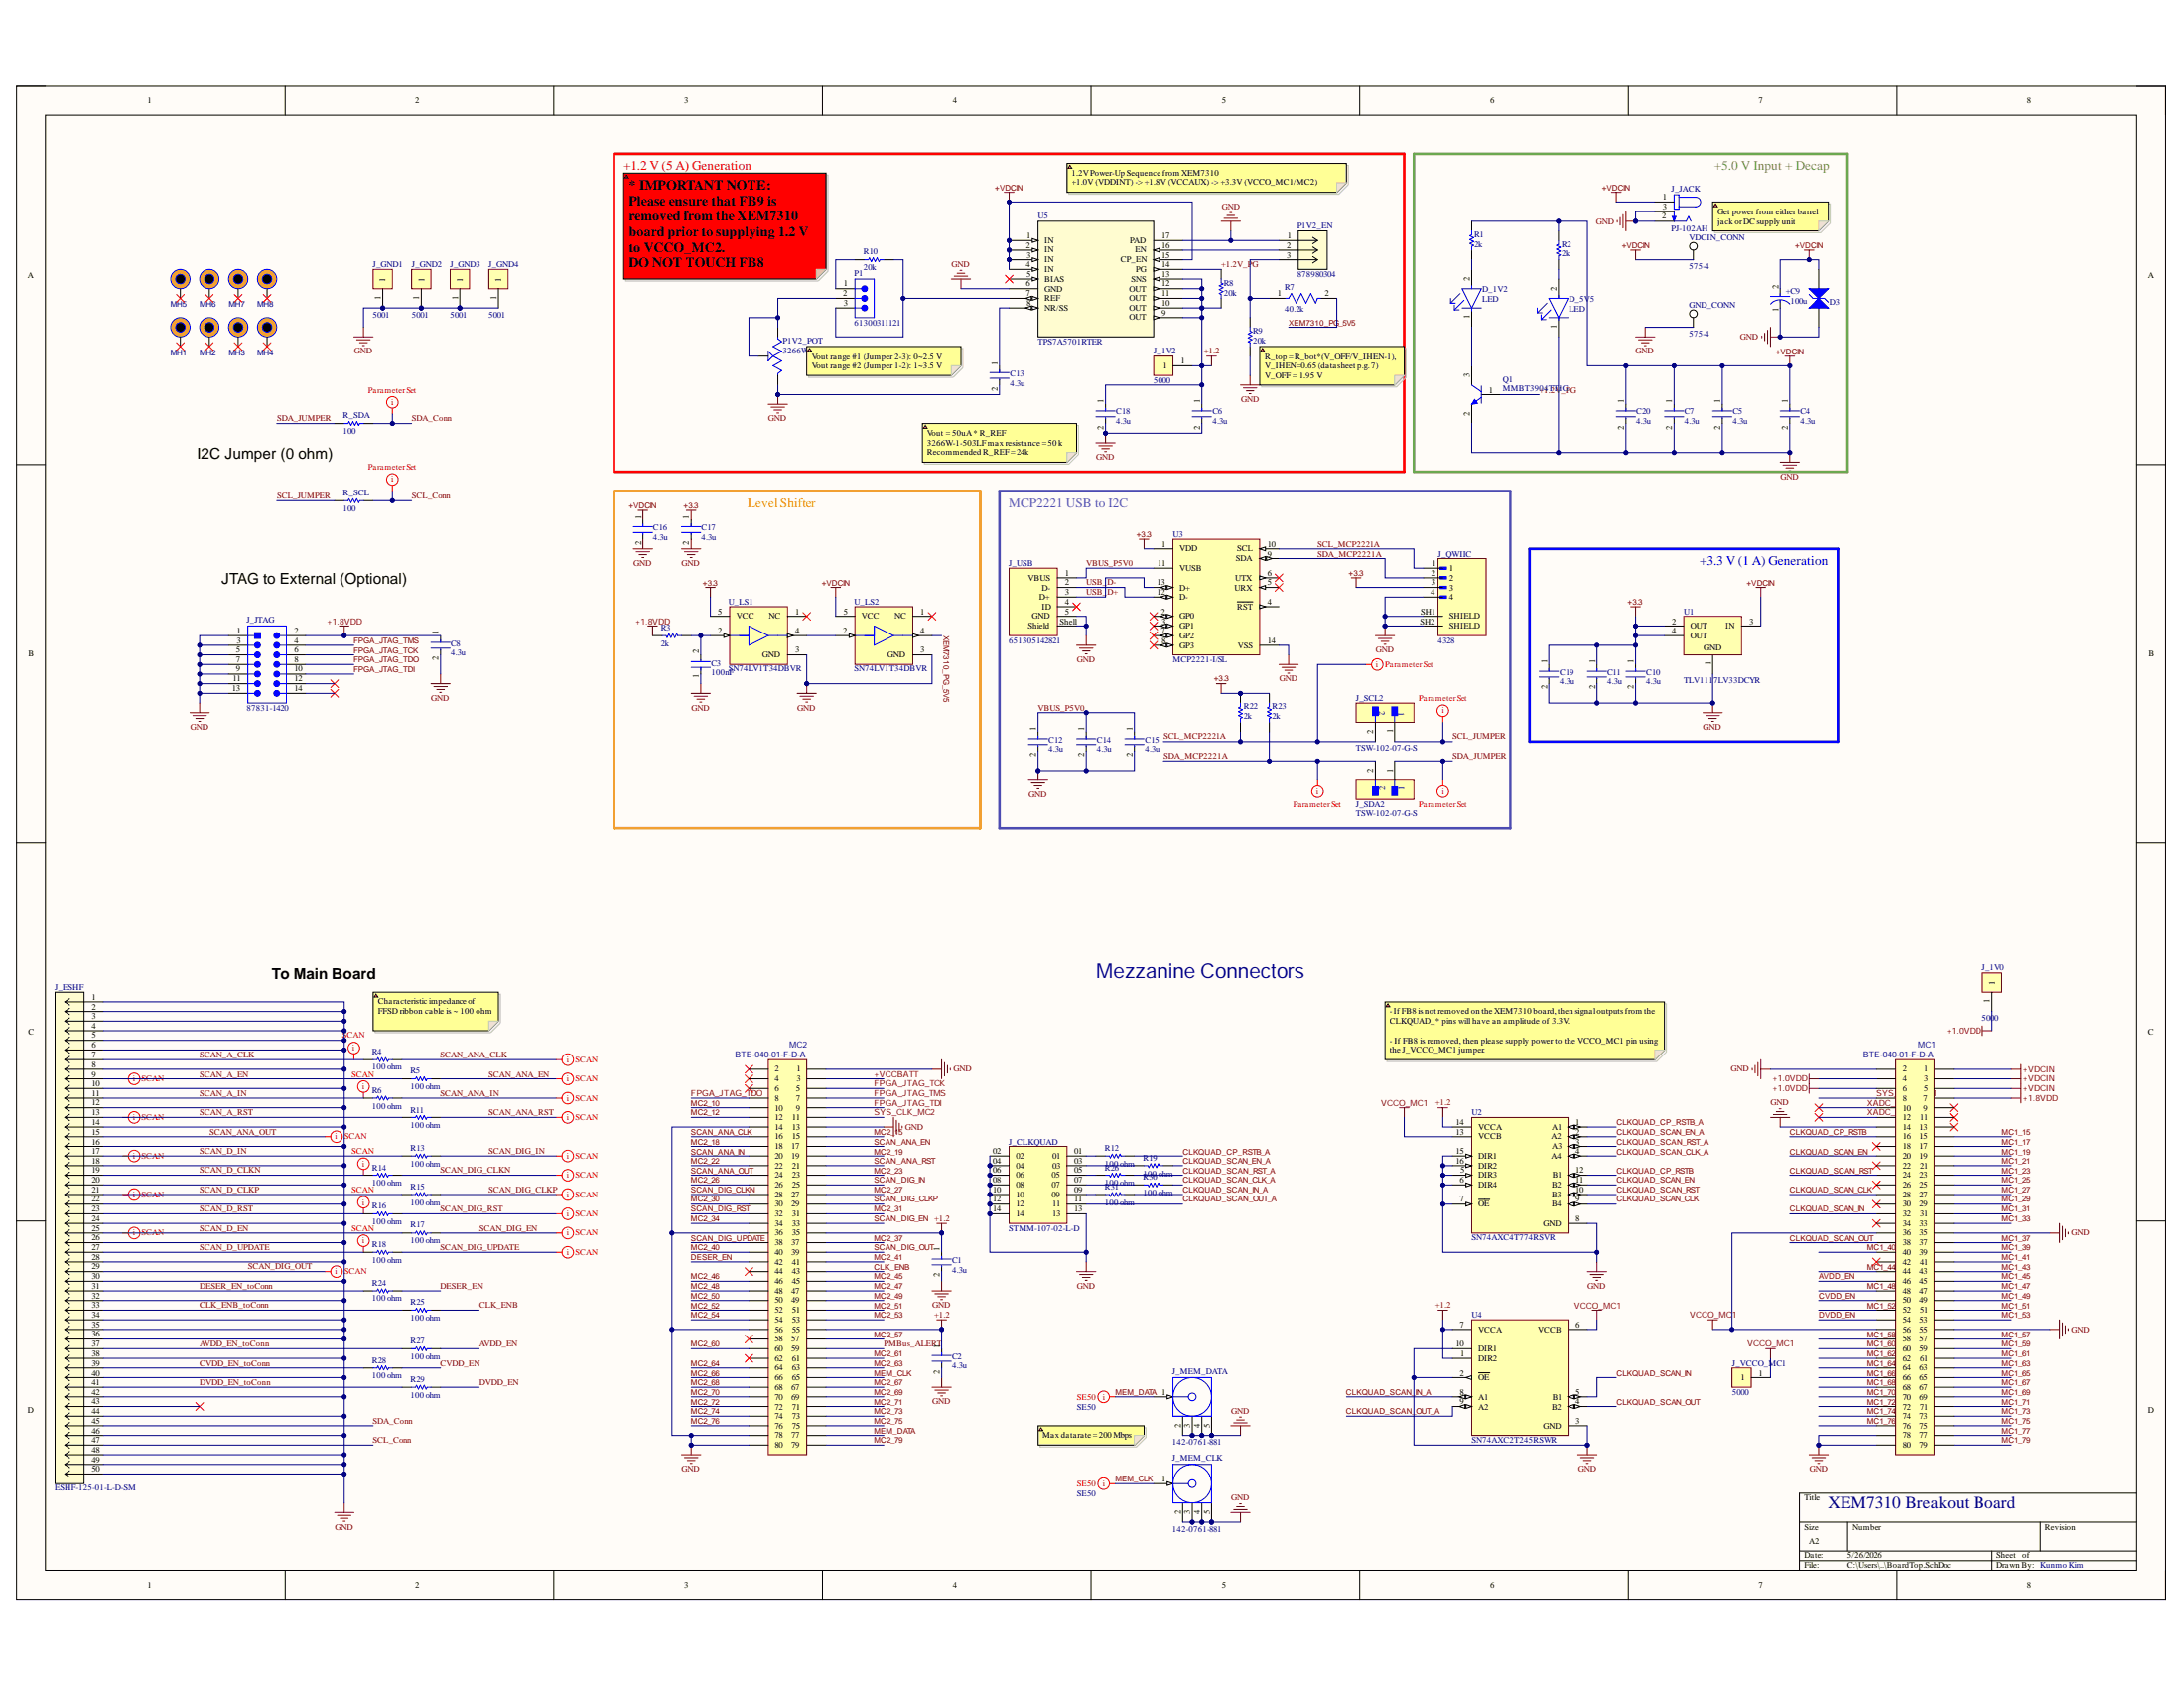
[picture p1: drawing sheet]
# Altium project FPGA_breakout_board.PrjPcb
1 sheet, 94 parts. Net scope: global (net labels, ports and power ports of the same name join across sheets).
Board file: FPGA_breakout_board_v1.PcbDoc

## Sheet BoardTop.SchDoc
size A2; SheetNumber: 1; SheetTotal: 1

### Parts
C1  4.3u  [FP-LLL1U4-0_05-IPC_C]
C2  4.3u  [FP-LLL1U4-0_05-IPC_C]
C3  100nF  [FP-0603-L_1_6_0_15-W_0_81-MFG]
C4  4.3u  [FP-LLL1U4-0_05-IPC_C]
C5  4.3u  [FP-LLL1U4-0_05-IPC_C]
C6  4.3u  [FP-LLL1U4-0_05-IPC_C]
C7  4.3u  [FP-LLL1U4-0_05-IPC_C]
C8  4.3u  [FP-LLL1U4-0_05-IPC_C]
C9  100u  [FP-CX-MFG]
C10  4.3u  [FP-LLL1U4-0_05-IPC_C]
C11  4.3u  [FP-LLL1U4-0_05-IPC_C]
C12  4.3u  [FP-LLL1U4-0_05-IPC_C]
C13  4.3u  [FP-LLL1U4-0_05-IPC_C]
C14  4.3u  [FP-LLL1U4-0_05-IPC_C]
C15  4.3u  [FP-LLL1U4-0_05-IPC_C]
C16  4.3u  [FP-LLL1U4-0_05-IPC_C]
C17  4.3u  [FP-LLL1U4-0_05-IPC_C]
C18  4.3u  [FP-LLL1U4-0_05-IPC_C]
C19  4.3u  [FP-LLL1U4-0_05-IPC_C]
C20  4.3u  [FP-LLL1U4-0_05-IPC_C]
D3  SMAJ6.0CAHE3/5A  [VISH-DO-214AC-2_L]  (value not drawn)
D_1V2  LED  [FP-LTST-C190KGKT-MFG]
D_5V5  LED  [FP-LTST-C190KGKT-MFG]
GND_CONN  575-4  [KSTN-575-4]
J_1V0  5000  [FP-5000-MFG]
J_1V2  5000  [FP-5000-MFG]
J_CLKQUAD  STMM-107-02-L-D  [SAMTEC_STMM-107-02-L-D]
J_ESHF  ESHF-125-01-L-D-SM  [CONN_ESHF-125-01-x-D-SM_SAI]
J_GND1  5001  [FP-5001-MFG]
J_GND2  5001  [FP-5001-MFG]
J_GND3  5001  [FP-5001-MFG]
J_GND4  5001  [FP-5001-MFG]
J_JACK  PJ-102AH  [CUI_PJ-102AH]
J_JTAG  87831-1420  [MOLEX-87831-1420_V]
J_MEM_CLK  142-0761-881  [EMSN-142-0761-881-5_V]
J_MEM_DATA  142-0761-881  [EMSN-142-0761-881-5_V]
J_QWIIC  4328  [ADAFRUIT_4328]
J_SCL2  TSW-102-07-G-S  [FP-TSW-102-07-G-S-MFG]
J_SDA2  TSW-102-07-G-S  [FP-TSW-102-07-G-S-MFG]
J_USB  651305142821  [651305142821]
J_VCCO_MC1  5000  [FP-5000-MFG]
MC1  BTE-040-01-F-D-A  [BTE-040]
MC2  BTE-040-01-F-D-A  [BTE-040]
MH1  MTG  [MTG-3.2/6.5-PTH]  (value not drawn)
MH2  MTG  [MTG-3.2/6.5-PTH]  (value not drawn)
MH3  MTG  [MTG-3.2/6.5-PTH]  (value not drawn)
MH4  MTG  [MTG-3.2/6.5-PTH]  (value not drawn)
MH5  MTG  [MTG-3.2/6.5-PTH]  (value not drawn)
MH6  MTG  [MTG-3.2/6.5-PTH]  (value not drawn)
MH7  MTG  [MTG-3.2/6.5-PTH]  (value not drawn)
MH8  MTG  [MTG-3.2/6.5-PTH]  (value not drawn)
P1  61300311121  [61300311121]
P1V2_EN  878980304  [CONN03_87898_M-5p84_MOL]
P1V2_POT  3266W-1-503LF  [TRIM_3266W-1-503LF]
Q1  MMBT3904TT1G  [ONSC-SC-75-3-463-01_V]
R1  2k  [RESC3216X70X50NL05T20]
R2  2k  [RESC3216X70X50NL05T20]
R3  2k  [RESC3216X70X50NL05T20]
R4  100 ohm  [RESC1005X40X25ML05T05]
R5  100 ohm  [RESC1005X40X25ML05T05]
R6  100 ohm  [RESC1005X40X25ML05T05]
R7  40.2k  [FP-ERJ3EK-IPC_C]
R8  20k  [RESC1608X55X30ML15T15]
R9  20k  [RESC1608X55X30ML15T15]
R10  20k  [RESC1608X55X30ML15T15]
R11  100 ohm  [RESC1005X40X25ML05T05]
R12  100 ohm  [RESC1005X40X25ML05T05]
R13  100 ohm  [RESC1005X40X25ML05T05]
R14  100 ohm  [RESC1005X40X25ML05T05]
R15  100 ohm  [RESC1005X40X25ML05T05]
R16  100 ohm  [RESC1005X40X25ML05T05]
R17  100 ohm  [RESC1005X40X25ML05T05]
R18  100 ohm  [RESC1005X40X25ML05T05]
R19  100 ohm  [RESC1005X40X25ML05T05]
R22  2k  [RESC3216X70X50NL05T20]
R23  2k  [RESC3216X70X50NL05T20]
R24  100 ohm  [RESC1005X40X25ML05T05]
R25  100 ohm  [RESC1005X40X25ML05T05]
R26  100 ohm  [RESC1005X40X25ML05T05]
R27  100 ohm  [RESC1005X40X25ML05T05]
R28  100 ohm  [RESC1005X40X25ML05T05]
R29  100 ohm  [RESC1005X40X25ML05T05]
R30  100 ohm  [RESC1005X40X25ML05T05]
R31  100 ohm  [RESC1005X40X25ML05T05]
R_SCL  100  [RESC1608X55X30LL15T15]
R_SDA  100  [RESC1608X55X30LL15T15]
U1  TLV1117LV33DCYR  [DCY0004A_N]
U2  SN74AXC4T774RSVR  [FP-RSV0016A-MFG]
U3  MCP2221-I/SL  [FP-C04-065-SL-IPC_A]
U4  SN74AXC2T245RSWR  [FP-RSW0010A-MFG]
U5  TPS7A5701RTER  [WQFN16_RTE_TEX]
U_LS1  SN74LV1T34DBVR  [FP-DBV0005A-MFG]
U_LS2  SN74LV1T34DBVR  [FP-DBV0005A-MFG]
VDCIN_CONN  575-4  [KSTN-575-4]

### Blocks framed on the sheet
+1.2 V (5 A) Generation: C6 C13 C18 J_1V2 P1 P1V2_EN P1V2_POT R7-R10 U5
+5.0 V Input + Decap: C4 C5 C7 C9 C20 D3 D_1V2 D_5V5 GND_CONN J_JACK Q1 R1 R2 VDCIN_CONN
Level Shifter: C3 C16 C17 R3 U_LS1 U_LS2
MCP2221 USB to I2C: C12 C14 C15 J_QWIIC J_SCL2 J_SDA2 J_USB R22 R23 U3
+3.3 V (1 A) Generation: C10 C11 C19 U1

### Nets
+1.0VDD: J_1V0.1 MC1.4 MC1.6
+1.2: C1.1 C2.1 C6.1 C18.1 J_1V2.1 MC2.35 MC2.55 R8.2 U2.14(VCCA) U4.1(DIR2) U4.7(VCCA) U5.9(OUT) U5.10(OUT) U5.11(OUT) U5.12(OUT) U5.13(SNS)
+1.8VDD: C8.1 J_JTAG.2 MC1.7 R3.2
+3.3: C10.1 C11.1 C17.1 C19.1 J_QWIIC.3 R22.2 R23.2 U1.2(OUT) U1.4(OUT) U3.1(VDD) U_LS1.5(VCC)
+VDCIN: C4.1 C5.1 C7.1 C9.2(A) C16.1 C20.1 D3.1(A1) J_JACK.1 MC1.1 MC1.3 MC1.5 R1.2 R2.2 U1.3(IN) U5.1(IN) U5.2(IN) U5.3(IN) U5.4(IN) U5.15(CP_EN) U_LS2.5(VCC) VDCIN_CONN.1
GND: C1.2 C2.2 C3.1 C4.2 C5.2 C6.2 C7.2 C8.2 C9.1(C) C10.2 C11.2 C12.2 C13.2 C14.2 C15.2 C16.2 C17.2 C18.2 C19.2 C20.2 D3.2(A2) D_5V5.1(C) GND_CONN.1 J_CLKQUAD.02 J_CLKQUAD.04 J_CLKQUAD.06 J_CLKQUAD.08 J_CLKQUAD.10 J_CLKQUAD.12 J_CLKQUAD.13 J_CLKQUAD.14 J_ESHF.1 J_ESHF.2 J_ESHF.3 J_ESHF.4 J_ESHF.5 J_ESHF.6 J_ESHF.8 J_ESHF.10 J_ESHF.12 J_ESHF.14 J_ESHF.16 J_ESHF.18 J_ESHF.20 J_ESHF.22 J_ESHF.24 J_ESHF.26 J_ESHF.28 J_ESHF.30 J_ESHF.32 J_ESHF.34 J_ESHF.35 J_ESHF.36 J_ESHF.38 J_ESHF.40 J_ESHF.42 J_ESHF.44 J_ESHF.46 J_ESHF.48 J_ESHF.49 J_ESHF.50 J_GND1.1 J_GND2.1 J_GND3.1 J_GND4.1 J_JACK.2 J_JACK.3 J_JTAG.1 J_JTAG.3 J_JTAG.5 J_JTAG.7 J_JTAG.9 J_JTAG.11 J_JTAG.13 J_MEM_CLK.2(GND) J_MEM_CLK.3(GND) J_MEM_CLK.4(GND) J_MEM_CLK.5(GND) J_MEM_DATA.2(GND) J_MEM_DATA.3(GND) J_MEM_DATA.4(GND) J_MEM_DATA.5(GND) J_QWIIC.4 J_QWIIC.SH1(SHIELD) J_QWIIC.SH2(SHIELD) J_USB.5(GND) J_USB.Shell(Shield) MC1.2 MC1.14 MC1.35 MC1.55 MC1.78 MC1.80 MC2.1 MC2.13 MC2.14 MC2.36 MC2.56 MC2.78 MC2.80 P1V2_EN.1 P1V2_POT.3(CW) Q1.2(E) R9.2 U1.1(GND) U2.5(DIR3) U2.6(DIR4) U2.7(~{OE}) U2.8(GND) U2.15(DIR1) U2.16(DIR2) U3.14(VSS) U4.2(~{OE}) U4.3(GND) U4.10(DIR1) U5.6(GND) U5.17(PAD) U_LS1.3(GND) U_LS2.3(GND)
VCCO_MC1: J_VCCO_MC1.1 MC1.36 MC1.56 U2.13(VCCB) U4.6(VCCB)
+1.2V_PG: Q1.1(B) R8.1 U5.14(PG)
+VCCBATT: MC2.3
AVDD_EN: MC1.46 R27.2
AVDD_EN_toConn: J_ESHF.37 R27.1
CLK_ENB: MC2.43 R25.2
CLK_ENB_toConn: J_ESHF.33 R25.1
CLKQUAD_CP_RSTB: MC1.16 U2.12(B1)
CLKQUAD_CP_RSTB_A: R12.1 U2.1(A1)
CLKQUAD_SCAN_CLK: MC1.28 U2.9(B4)
CLKQUAD_SCAN_CLK_A: R30.1 U2.4(A4)
CLKQUAD_SCAN_EN: MC1.20 U2.11(B2)
CLKQUAD_SCAN_EN_A: R19.1 U2.2(A2)
CLKQUAD_SCAN_IN: MC1.32 U4.5(B1)
CLKQUAD_SCAN_IN_A: R31.1 U4.8(A1)
CLKQUAD_SCAN_OUT: MC1.38 U4.4(B2)
CLKQUAD_SCAN_OUT_A: J_CLKQUAD.11 U4.9(A2)
CLKQUAD_SCAN_RST: MC1.24 U2.10(B3)
CLKQUAD_SCAN_RST_A: R26.1 U2.3(A3)
CVDD_EN: MC1.50 R28.2
CVDD_EN_toConn: J_ESHF.39 R28.1
DESER_EN: MC2.42 R24.2
DESER_EN_toConn: J_ESHF.31 R24.1
DVDD_EN: MC1.54 R29.2
DVDD_EN_toConn: J_ESHF.41 R29.1
FPGA_JTAG_TCK: J_JTAG.6 MC2.5
FPGA_JTAG_TDI: J_JTAG.10 MC2.9
FPGA_JTAG_TDO: J_JTAG.8 MC2.8
FPGA_JTAG_TMS: J_JTAG.4 MC2.7
MC1_15: MC1.15
MC1_17: MC1.17
MC1_19: MC1.19
MC1_21: MC1.21
MC1_23: MC1.23
MC1_25: MC1.25
MC1_27: MC1.27
MC1_29: MC1.29
MC1_31: MC1.31
MC1_33: MC1.33
MC1_37: MC1.37
MC1_39: MC1.39
MC1_40: MC1.40
MC1_41: MC1.41
MC1_43: MC1.43
MC1_44: MC1.44
MC1_45: MC1.45
MC1_47: MC1.47
MC1_48: MC1.48
MC1_49: MC1.49
MC1_51: MC1.51
MC1_52: MC1.52
MC1_53: MC1.53
MC1_57: MC1.57
MC1_58: MC1.58
MC1_59: MC1.59
MC1_60: MC1.60
MC1_61: MC1.61
MC1_62: MC1.62
MC1_63: MC1.63
MC1_64: MC1.64
MC1_65: MC1.65
MC1_66: MC1.66
MC1_67: MC1.67
MC1_68: MC1.68
MC1_69: MC1.69
MC1_70: MC1.70
MC1_71: MC1.71
MC1_72: MC1.72
MC1_73: MC1.73
MC1_74: MC1.74
MC1_75: MC1.75
MC1_76: MC1.76
MC1_77: MC1.77
MC1_79: MC1.79
MC2_10: MC2.10
MC2_12: MC2.12
MC2_15: MC2.15
MC2_18: MC2.18
MC2_19: MC2.19
MC2_22: MC2.22
MC2_23: MC2.23
MC2_26: MC2.26
MC2_27: MC2.27
MC2_30: MC2.30
MC2_31: MC2.31
MC2_34: MC2.34
MC2_37: MC2.37
MC2_40: MC2.40
MC2_41: MC2.41
MC2_45: MC2.45
MC2_46: MC2.46
MC2_47: MC2.47
MC2_48: MC2.48
MC2_49: MC2.49
MC2_50: MC2.50
MC2_51: MC2.51
MC2_52: MC2.52
MC2_53: MC2.53
MC2_54: MC2.54
MC2_57: MC2.57
MC2_60: MC2.60
MC2_61: MC2.61
MC2_63: MC2.63
MC2_64: MC2.64
MC2_66: MC2.66
MC2_67: MC2.67
MC2_68: MC2.68
MC2_69: MC2.69
MC2_70: MC2.70
MC2_71: MC2.71
MC2_72: MC2.72
MC2_73: MC2.73
MC2_74: MC2.74
MC2_75: MC2.75
MC2_76: MC2.76
MC2_79: MC2.79
MEM_CLK: J_MEM_CLK.1(Signal) MC2.65
MEM_DATA: J_MEM_DATA.1(Signal) MC2.77
PMBus_ALERT: MC2.59
SCAN_A_CLK: J_ESHF.7 R4.1
SCAN_A_EN: J_ESHF.9 R5.1
SCAN_A_IN: J_ESHF.11 R6.1
SCAN_A_RST: J_ESHF.13 R11.1
SCAN_ANA_CLK: MC2.16 R4.2
SCAN_ANA_EN: MC2.17 R5.2
SCAN_ANA_IN: MC2.20 R6.2
SCAN_ANA_OUT: J_ESHF.15 MC2.24
SCAN_ANA_RST: MC2.21 R11.2
SCAN_D_CLKN: J_ESHF.19 R14.1
SCAN_D_CLKP: J_ESHF.21 R15.1
SCAN_D_EN: J_ESHF.25 R17.1
SCAN_D_IN: J_ESHF.17 R13.1
SCAN_D_RST: J_ESHF.23 R16.1
SCAN_D_UPDATE: J_ESHF.27 R18.1
SCAN_DIG_CLKN: MC2.28 R14.2
SCAN_DIG_CLKP: MC2.29 R15.2
SCAN_DIG_EN: MC2.33 R17.2
SCAN_DIG_IN: MC2.25 R13.2
SCAN_DIG_OUT: J_ESHF.29 MC2.39
SCAN_DIG_RST: MC2.32 R16.2
SCAN_DIG_UPDATE: MC2.38 R18.2
SCL_Conn: J_ESHF.47 R_SCL.2
SCL_JUMPER: J_SCL2.1 R_SCL.1
SCL_MCP2221A: J_QWIIC.1 J_SCL2.2 R22.1 U3.10(SCL)
SDA_Conn: J_ESHF.45 R_SDA.2
SDA_JUMPER: J_SDA2.1 R_SDA.1
SDA_MCP2221A: J_QWIIC.2 J_SDA2.2 R23.1 U3.9(SDA)
SYS_CLK_MC1: MC1.8
SYS_CLK_MC2: MC2.11
USB_D+: J_USB.3(D+) U3.13(D+)
USB_D-: J_USB.2(D-) U3.12(D-)
VBUS_P5V0: C12.1 C14.1 C15.1 J_USB.1(VBUS) U3.11(VUSB)
XADC_VN_FILT: MC1.10
XADC_VP_FILT: MC1.12
XEM7310_PG_5V5: R7.2 U_LS2.4(Y)
NetC3_2: C3.2 R3.1 U_LS1.2(A)
NetC13_1: C13.1 U5.8(NR/SS)
NetD_1V2_1: D_1V2.1(C) Q1.3(C)
NetD_1V2_2: D_1V2.2(A) R1.1
NetD_5V5_2: D_5V5.2(A) R2.1
NetJ_CLKQUAD_01: J_CLKQUAD.01 R12.2
NetJ_CLKQUAD_03: J_CLKQUAD.03 R19.2
NetJ_CLKQUAD_05: J_CLKQUAD.05 R26.2
NetJ_CLKQUAD_07: J_CLKQUAD.07 R30.2
NetJ_CLKQUAD_09: J_CLKQUAD.09 R31.2
NetP1_1: P1.1 R10.1
NetP1_2: P1.2 P1V2_POT.1(CCW) P1V2_POT.2(WIPER)
NetP1_3: P1.3 R10.2 U5.7(REF)
NetP1V2_EN_2: P1V2_EN.2 U5.16(EN)
NetP1V2_EN_3: P1V2_EN.3 R7.1 R9.1
NetU_LS1_4: U_LS1.4(Y) U_LS2.2(A)

Not connected (* = marked no-connect by the designer): J_ESHF 43*; J_JTAG 12* 14*; J_USB 4(ID)*; MC1 9* 11* 13* 18* 22* 26* 30* 34* 42*; MC2 2* 4* 6* 44* 58* 62*; MH1 1*; MH2 1*; MH3 1*; MH4 1*; MH5 1*; MH6 1*; MH7 1*; MH8 1*; U3 2(GP0)* 3(GP1)* 4(~{RST}) 5(URX)* 6(UTX)* 7(GP2)* 8(GP3)*; U5 5(BIAS)*; U_LS1 1(NC)*; U_LS2 1(NC)*

### Layout directives
net class SE50: MEM_CLK, MEM_DATA
net class SCAN: SCAN_A_CLK, SCAN_A_EN, SCAN_A_IN, SCAN_A_RST, SCAN_ANA_CLK, SCAN_ANA_EN, SCAN_ANA_IN, SCAN_ANA_OUT, SCAN_ANA_RST, SCAN_D_CLKN, SCAN_D_CLKP, SCAN_D_EN, SCAN_D_IN, SCAN_D_RST, SCAN_D_UPDATE, SCAN_DIG_CLKN, SCAN_DIG_CLKP, SCAN_DIG_EN, SCAN_DIG_IN, SCAN_DIG_OUT, SCAN_DIG_RST, SCAN_DIG_UPDATE
net class I2C: SCL_Conn, SCL_JUMPER, SCL_MCP2221A, SDA_Conn, SDA_JUMPER, SDA_MCP2221A

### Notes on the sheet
- 1.2V Power-Up Sequence from XEM7310
  +1.0V (VDDINT) -> +1.8V (VCCAUX) -> +3.3V (VCCO_MC1/MC2)
- Get power from either barrel jack or DC supply unit
- * IMPORTANT NOTE:
  Please ensure that FB9 is removed from the XEM7310 board prior to supplying 1.2 V to VCCO_MC2.
  DO NOT TOUCH FB8
- Vout range #1 (Jumper 2-3): 0~|.5 V
  Vout range #2 (Jumper 1-2): 1~3.5 V
- (near R9) R_top = R_bot*(V_OFF/V_IHEN-1), V_IHEN=0.65 (datasheet p.g. 7)
  V_OFF = 1.95 V
- (near R_SDA) I2C Jumper (0 ohm)
- Vout = 50uA * R_REF
  3266W-1-503LF max resistance = 50 k
  Recommended R_REF = 24k
- JTAG to External (Optional)
- To Main Board
- Mezzanine Connectors
- (near R4) Characteristic impedance of FFSD ribbon cable is ~ 100 ohm
- - If FB8 is not removed on the XEM7310 board, then signal outputs from the CLKQUAD_* pins will have an amplitude of 3.3V.
  - If FB8 is removed, then please supply power to the VCCO_MC1 pin using the J_VCCO_MC1 jumper.
- Max datarate = 200 Mbps
- XEM7310 Breakout Board
- Kunmo Kim
